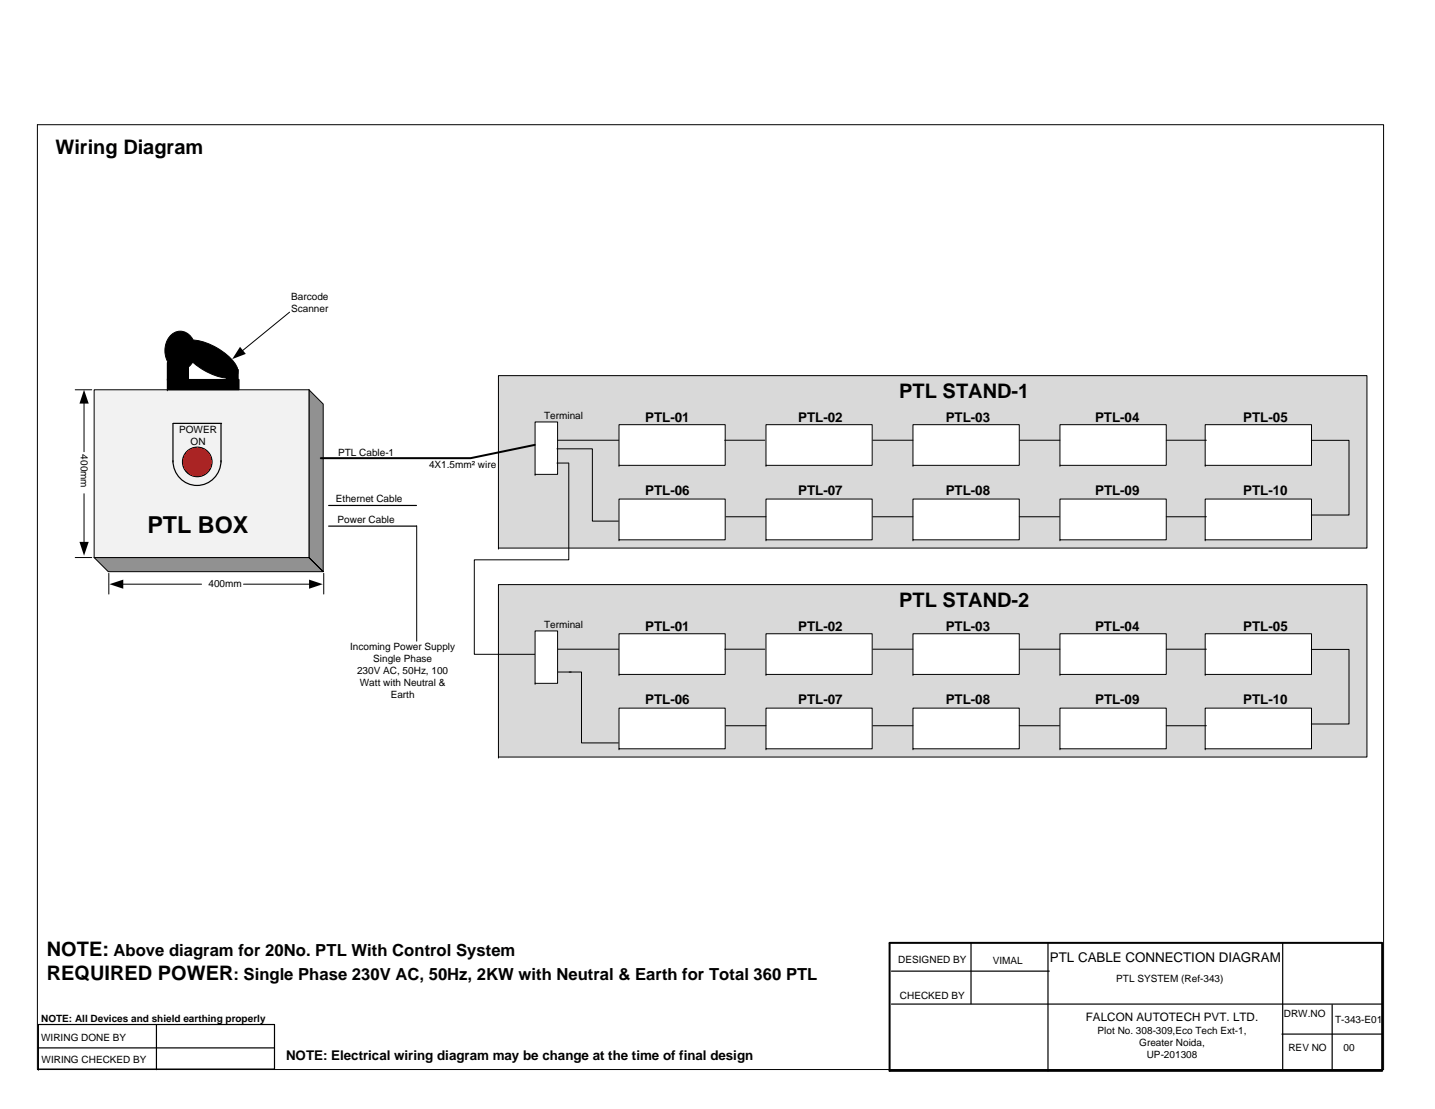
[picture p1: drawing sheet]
<svg xmlns="http://www.w3.org/2000/svg" width="279mm" height="216mm" viewBox="0 0 279 216" stroke-linecap="round" stroke-linejoin="round" font-family="sans-serif">
<path d="M97 73.1h169.1v33.6h-169.1z" fill="#d9d9d9"/>
<path d="M97 73.1h169.1v33.6h-169.1zM97 106.7h.1" fill="none" stroke="#000" stroke-width=".19"/>
<path d="M104.2 82.1h4.4v10.3h-4.4z" fill="#fff"/>
<path d="M7.3 24.3h262.1v183.9h-262.1zM104.2 82.1h4.4v10.3h-4.4zM104.2 92.4h.1" fill="none" stroke="#000" stroke-width=".19"/>
<path d="M173.2 183.6h95.9v24.9h-95.9v-24.9" fill="none" stroke="#000" stroke-width=".39"/>
<path d="M173.6 195.5h95.6M173.6 189.1h30.7M189.1 183.6v11.8M204 183.6v24.9M249.7 183.6v24.8M259.4 195.6v12.6M249.6 201.3h19.6" fill="none" stroke="#000" stroke-width=".23"/>
<path d="M7.5 199.5h45.9v8.6h-45.9z" fill="#fff"/>
<path d="M7.5 199.5h45.9v8.6h-45.9zM30.5 199.5v8.7M7.5 208.1h.1M7.5 204h45.9" fill="none" stroke="#000" stroke-width=".23"/>
<path d="M120.5 82.7h20.7v7.9h-20.7z" fill="#fff"/>
<path d="M120.5 82.7h20.7v7.9h-20.7zM120.5 90.6h.1" fill="none" stroke="#000" stroke-width=".19"/>
<path d="M18.3 108.5h41.9v-32.6l2.7 2.8v32.6l-2.7-2.8 2.7 2.8h-41.8z" fill-rule="evenodd" fill="#919191"/>
<path d="M18.3 108.5h41.9v-32.6l2.7 2.8v32.6l-2.7-2.8 2.7 2.8h-41.8z" fill="none" stroke="#000" stroke-width=".19"/>
<path d="M18.4 75.9h41.7v32.6h-41.7z" fill="#f2f2f2"/>
<path d="M18.3 75.9h41.9v32.6h-41.9zM108.6 85.7h11.9" fill="none" stroke="#000" stroke-width=".19"/>
<path d="M33.7 89.7a4.7 4.7 0 0 0 4.7 4.8 4.7 4.7 0 0 0 4.6-4.8M33.7 82.4v7.5M33.7 82.4h9.4M43 82.4v7.5M64 98.4h17.1M64 102.4h17.1" fill="none" stroke="#000" stroke-width=".23"/>
<path d="M104.1 86.6l-12.5 2.6h-29.1" fill="none" stroke="#000" stroke-width=".39"/>
<circle cx="38.4" cy="89.9" r="2.89" fill="#f00"/>
<g fill="none" stroke="#000" stroke-width=".19">
<path d="M14.6 75.9h3.3M16.4 78.4v9.5M16.4 96.1v9.6M14.6 108.5h3.3M21.2 111.6v4.1M23.8 113.7h15.4M47.4 113.7h13M63 111.6v4.1"/>
<circle cx="38.4" cy="89.9" r="2.89"/>
</g>
<path d="M16.4 75.9l.9 2.7h-1.8zM15.5 105.5h1.8l-.9 2.7zM21.3 113.7l2.7-.9v1.8zM60.2 112.8l2.6 .9-2.6 .9z" fill="#000"/>
<path d="M149.1 82.7h20.7v7.9h-20.7z" fill="#fff"/>
<path d="M149.1 82.7h20.7v7.9h-20.7zM149.1 90.6h.1" fill="none" stroke="#000" stroke-width=".19"/>
<path d="M177.8 82.7h20.7v7.9h-20.7z" fill="#fff"/>
<path d="M177.8 82.7h20.7v7.9h-20.7zM177.8 90.6h.1" fill="none" stroke="#000" stroke-width=".19"/>
<path d="M206.4 82.7h20.7v7.9h-20.7z" fill="#fff"/>
<path d="M206.4 82.7h20.7v7.9h-20.7zM206.4 90.6h.1" fill="none" stroke="#000" stroke-width=".19"/>
<path d="M234.7 82.7h20.7v7.9h-20.7z" fill="#fff"/>
<path d="M234.7 82.7h20.7v7.9h-20.7zM234.7 90.6h.1" fill="none" stroke="#000" stroke-width=".19"/>
<path d="M120.5 97.2h20.7v7.9h-20.7z" fill="#fff"/>
<path d="M120.5 97.2h20.7v7.9h-20.7zM120.5 105.1h.1" fill="none" stroke="#000" stroke-width=".19"/>
<path d="M149.1 97.2h20.7v7.9h-20.7z" fill="#fff"/>
<path d="M149.1 97.2h20.7v7.9h-20.7zM149.1 105.1h.1" fill="none" stroke="#000" stroke-width=".19"/>
<path d="M177.8 97.2h20.7v7.9h-20.7z" fill="#fff"/>
<path d="M177.8 97.2h20.7v7.9h-20.7zM177.8 105.1h.1" fill="none" stroke="#000" stroke-width=".19"/>
<path d="M206.4 97.2h20.7v7.9h-20.7z" fill="#fff"/>
<path d="M206.4 97.2h20.7v7.9h-20.7zM206.4 105.1h.1" fill="none" stroke="#000" stroke-width=".19"/>
<path d="M234.7 97.2h20.7v7.9h-20.7z" fill="#fff"/>
<path d="M108.4 90.1h2.3M141.1 85.7h7.8M169.9 85.7h7.9M198.6 85.7h7.8M227.1 85.7h7.8M234.7 97.2h20.7v7.9h-20.7zM255.3 85.7h7.4v14.6h-7.4M141.3 100.6h7.8M169.9 100.6h7.9M198.5 100.6h7.8M227.1 100.6h7.8M234.7 105.1h.1" fill="none" stroke="#000" stroke-width=".19"/>
<path d="M97 113.8h169.1v33.6h-169.1z" fill="#d9d9d9"/>
<path d="M97 113.8h169.1v33.6h-169.1zM97 147.4h.1" fill="none" stroke="#000" stroke-width=".19"/>
<path d="M120.5 123.4h20.7v7.9h-20.7z" fill="#fff"/>
<path d="M108.6 126.4h11.9M120.5 123.4h20.7v7.9h-20.7zM120.5 131.3h.1" fill="none" stroke="#000" stroke-width=".19"/>
<path d="M149.1 123.4h20.7v7.9h-20.7z" fill="#fff"/>
<path d="M149.1 123.4h20.7v7.9h-20.7zM149.1 131.3h.1" fill="none" stroke="#000" stroke-width=".19"/>
<path d="M177.8 123.4h20.7v7.9h-20.7z" fill="#fff"/>
<path d="M177.8 123.4h20.7v7.9h-20.7zM177.8 131.3h.1" fill="none" stroke="#000" stroke-width=".19"/>
<path d="M206.4 123.4h20.7v7.9h-20.7z" fill="#fff"/>
<path d="M206.4 123.4h20.7v7.9h-20.7zM206.4 131.3h.1" fill="none" stroke="#000" stroke-width=".19"/>
<path d="M234.7 123.4h20.7v7.9h-20.7z" fill="#fff"/>
<path d="M234.7 123.4h20.7v7.9h-20.7zM234.7 131.3h.1" fill="none" stroke="#000" stroke-width=".19"/>
<path d="M120.5 137.9h20.7v7.9h-20.7z" fill="#fff"/>
<path d="M120.5 137.9h20.7v7.9h-20.7zM120.5 145.8h.1" fill="none" stroke="#000" stroke-width=".19"/>
<path d="M149.1 137.9h20.7v7.9h-20.7z" fill="#fff"/>
<path d="M149.1 137.9h20.7v7.9h-20.7zM149.1 145.8h.1" fill="none" stroke="#000" stroke-width=".19"/>
<path d="M177.8 137.9h20.7v7.9h-20.7z" fill="#fff"/>
<path d="M177.8 137.9h20.7v7.9h-20.7zM177.8 145.8h.1" fill="none" stroke="#000" stroke-width=".19"/>
<path d="M206.4 137.9h20.7v7.9h-20.7z" fill="#fff"/>
<path d="M206.4 137.9h20.7v7.9h-20.7zM206.4 145.8h.1" fill="none" stroke="#000" stroke-width=".19"/>
<path d="M234.7 137.9h20.7v7.9h-20.7z" fill="#fff"/>
<g fill="none" stroke="#000" stroke-width=".19">
<path d="M108.4 87.4h6.9v14.1h5.1M110.7 90.1v18.9h-18.3v18.4h12.4M108.4 130.8h2.8M110.8 130.8h2.4v13.8h7.2M141.1 126.4h7.8M169.9 126.4h7.9M198.6 126.4h7.8M227.1 126.4h7.8M234.7 137.9h20.7v7.9h-20.7zM255.3 126.4h7.4v14.5h-7.4M141.3 141.3h7.8M169.9 141.3h7.9"/>
<path d="M198.5 141.3h7.8M227.1 141.3h7.8M234.7 145.8h.1"/>
</g>
<path d="M104.2 122.8h4.4v10.2h-4.4z" fill="#fff"/>
<path d="M32.6 73.9h13.9v2h-13.9zM32.6 75.9h.1M32.6 70.6h4.1v3.2h-4.1zM32.6 73.8h.1M33.4 65.1a2.64 2.64 0 0 1 4.2 1 4.1 4.1 0 0 1-1.9 5.9 3.1 3.1 0 0 1-3.5-3 4.3 4.3 0 0 1 1.2-3.9zM36.1 66.6a5 5 0 0 1 4.3 .2 11.1 11.1 0 0 1 5.7 4.6 1.39 1.39 0 0 1 .1 1.5 1.39 1.39 0 0 1-1.3 .7 11.5 11.5 0 0 1-9.1-5.2 1.4 1.4 0 0 1 .3-1.8zM44.1 71.9h2.3v1.9h-2.3zM44.1 73.8h.1M56.4 60.8l-9.3 7.5M81.1 102.4v22.4M104.2 122.8h4.4v10.2h-4.4zM104.2 133h.1" fill="none" stroke="#000" stroke-width=".19"/>
<path d="M32.6 73.9h13.9v2h-13.9zM32.6 70.6h4.1v3.2h-4.1zM44.1 71.9h2.3v1.9h-2.3z" fill="#000"/>
<g fill="#000">
<path d="M46.7 67.5l1.2 1.4-2.7 1z"/>
<path d="M33.4 65.1a2.64 2.64 0 0 1 4.2 1 4.1 4.1 0 0 1-1.9 5.9 3.1 3.1 0 0 1-3.5-3 4.3 4.3 0 0 1 1.2-3.9z" fill-rule="evenodd"/>
<path d="M36.1 66.6a5 5 0 0 1 4.3 .2 11.1 11.1 0 0 1 5.7 4.6 1.39 1.39 0 0 1 .1 1.5 1.39 1.39 0 0 1-1.3 .7 11.5 11.5 0 0 1-9.1-5.2 1.4 1.4 0 0 1 .3-1.8z" fill-rule="evenodd"/>
</g>
<text font-size="4.6" x="28.7" y="103.7">PTL BOX</text>
<g font-size="3.9">
<text x="10.8" y="30">Wiring Diagram</text>
<text x="175.1" y="77.5">PTL STAND-1</text>
<text x="175.1" y="118.2">PTL STAND-2</text>
<text x="9.1" y="186.2">NOTE:</text>
<text x="9.1" y="190.8">REQUIRED POWER</text>
</g>
<g font-size="3.2">
<text x="22.1" y="186.2">Above diagram for 20No. PTL With Control System</text>
<text x="45.4" y="190.8">: Single Phase 230V AC, 50Hz, 2KW with Neutral &amp; Earth for Total 360 PTL</text>
</g>
<g font-size="2.6">
<text x="125.6" y="82.1">PTL-01</text>
<text x="155.4" y="82.1">PTL-02</text>
<text x="184.1" y="82.1">PTL-03</text>
<text x="213.2" y="82.1">PTL-04</text>
<text x="242.1" y="82.1">PTL-05</text>
<text x="125.6" y="96.4">PTL-06</text>
<text x="155.4" y="96.4">PTL-07</text>
<text x="184.1" y="96.4">PTL-08</text>
<text x="213.2" y="96.4">PTL-09</text>
<text x="242.1" y="96.4">PTL-10</text>
<text x="125.6" y="122.8">PTL-01</text>
<text x="155.4" y="122.8">PTL-02</text>
<text x="184.1" y="122.8">PTL-03</text>
<text x="213.2" y="122.8">PTL-04</text>
<text x="242.1" y="122.8">PTL-05</text>
<text x="125.6" y="137">PTL-06</text>
<text x="155.4" y="137">PTL-07</text>
<text x="184.1" y="137">PTL-08</text>
<text x="213.2" y="137">PTL-09</text>
<text x="242.1" y="137">PTL-10</text>
<text x="204.4" y="187.3">PTL CABLE CONNECTION DIAGRAM</text>
<text x="55.7" y="206.4">NOTE: Electrical wiring diagram may be change at the time of final design</text>
</g>
<text font-size="2.3" x="211.4" y="198.9">FALCON AUTOTECH PVT. LTD.</text>
<g font-size="1.9">
<text x="56.7" y="58.4">Barcode</text>
<text x="56.7" y="60.8">Scanner</text>
<text x="106" y="81.6">Terminal</text>
<text x="15.7" y="88.5" transform="rotate(90 15.7 88.5)">400mm</text>
<text x="34.9" y="84.3">POWER</text>
<text x="37.1" y="86.6">ON</text>
<text x="65.8" y="88.7">PTL Cable-1</text>
<text x="83.5" y="91">4X1.5mm² wire</text>
<text x="65.4" y="97.8">Ethernet Cable</text>
<text x="65.7" y="101.7">Power Cable</text>
<text x="40.6" y="114.2">400mm</text>
<text x="106" y="122.3">Terminal</text>
<text x="68.2" y="126.6">Incoming Power Supply</text>
<text x="69.5" y="131.2">230V AC, 50Hz, 100</text>
<text x="72.7" y="128.9">Single Phase</text>
<text x="70.1" y="133.6">Watt with Neutral &amp;</text>
<text x="76.1" y="135.9">Earth</text>
<text x="174.9" y="187.5">DESIGNED BY</text>
<text x="193.3" y="187.7">VIMAL</text>
<text x="217.3" y="191.2">PTL SYSTEM (Ref-343)</text>
<text x="175.2" y="194.5">CHECKED BY</text>
<text x="8" y="198.9">NOTE: All Devices and shield earthing properly</text>
<text x="8" y="202.6">WIRING DONE BY</text>
<text x="213.7" y="201.3">Plot No. 308-309,Eco Tech Ext-1,</text>
<text x="221.8" y="203.6">Greater Noida,</text>
<text x="250" y="198.1">DRW.NO</text>
<text x="259.9" y="199.2">T-343-E01</text>
<text x="8.1" y="206.9">WIRING CHECKED BY</text>
<text x="223.3" y="206">UP-201308</text>
<text x="250.9" y="204.6">REV NO</text>
<text x="261.6" y="204.6">00</text>
</g>
</svg>
